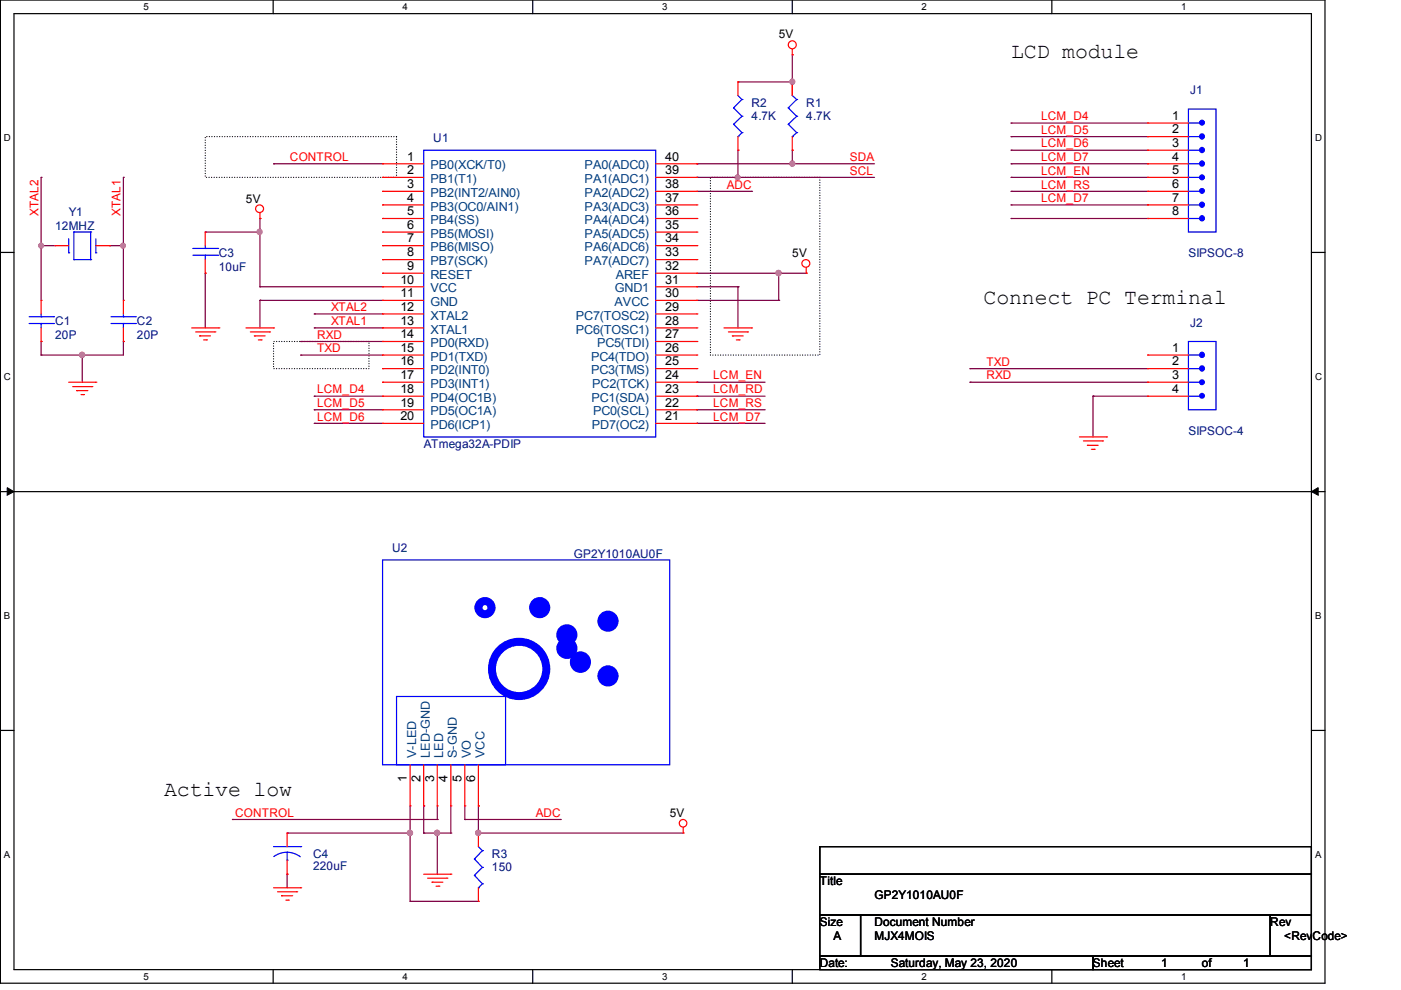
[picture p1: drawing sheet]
# OrCAD Capture schematic GP2Y1010AU0F.DSN
size A; title: GP2Y1010AU0F; note: MJX4MOIS

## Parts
C1  20P
C2  20P
C3  10uF
C4  220uF
J1  SIPSOC-8
J2  SIPSOC-4
R1  4.7K
R2  4.7K
R3  150
U1  ATmega32A-PDIP  [1]
U2  GP2Y1010AU0F
Y1  12MHZ

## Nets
5V: C3.1 R1.1 R2.1 R3.1 U1.10(VCC) U1.30(AVCC) U1.32(AREF) U2.6(VCC)
GND: C1.2 C2.2 C3.2 C4.2 J2.4 U1.11(GND) U1.31(GND1) U2.2(LED-GND) U2.4(S-GND)
ADC: U1.38(PA2(ADC2)) U2.5(VO)
CONTROL: U1.1(PB0(XCK/T0)) U2.3(LED)
LCM_D4: J1.1 U1.18(PD4(OC1B))
LCM_D5: J1.2 U1.19(PD5(OC1A))
LCM_D6: J1.3 U1.20(PD6(ICP1))
LCM_D7: J1.4 J1.7 U1.21(PD7(OC2))
LCM_EN: J1.5 U1.24(PC2(TCK))
LCM_RD: U1.23(PC1(SDA))
LCM_RS: J1.6 U1.22(PC0(SCL))
RXD: J2.3 U1.14(PD0(RXD))
SCL: R2.2 U1.39(PA1(ADC1))
SDA: R1.2 U1.40(PA0(ADC0))
TXD: J2.2 U1.15(PD1(TXD))
XTAL1: C2.1 U1.13(XTAL1) Y1.2
XTAL2: C1.1 U1.12(XTAL2) Y1.1
N07314: C4.1 R3.2 U2.1(V-LED)

Not connected (* = marked no-connect by the designer): J1 8; J2 1; U1 2(PB1(T1)) 3(PB2(INT2/AIN0)) 4(PB3(OC0/AIN1)) 5(PB4(SS)) 6(PB5(MOSI)) 7(PB6(MISO)) 8(PB7(SCK)) 9(RESET) 16(PD2(INT0)) 17(PD3(INT1)) 25(PC3(TMS)) 26(PC4(TDO)) 27(PC5(TDI)) 28(PC6(TOSC1)) 29(PC7(TOSC2)) 33(PA7(ADC7)) 34(PA6(ADC6)) 35(PA5(ADC5)) 36(PA4(ADC4)) 37(PA3(ADC3))

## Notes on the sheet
- LCD module
- Connect PC Terminal
- Active low
